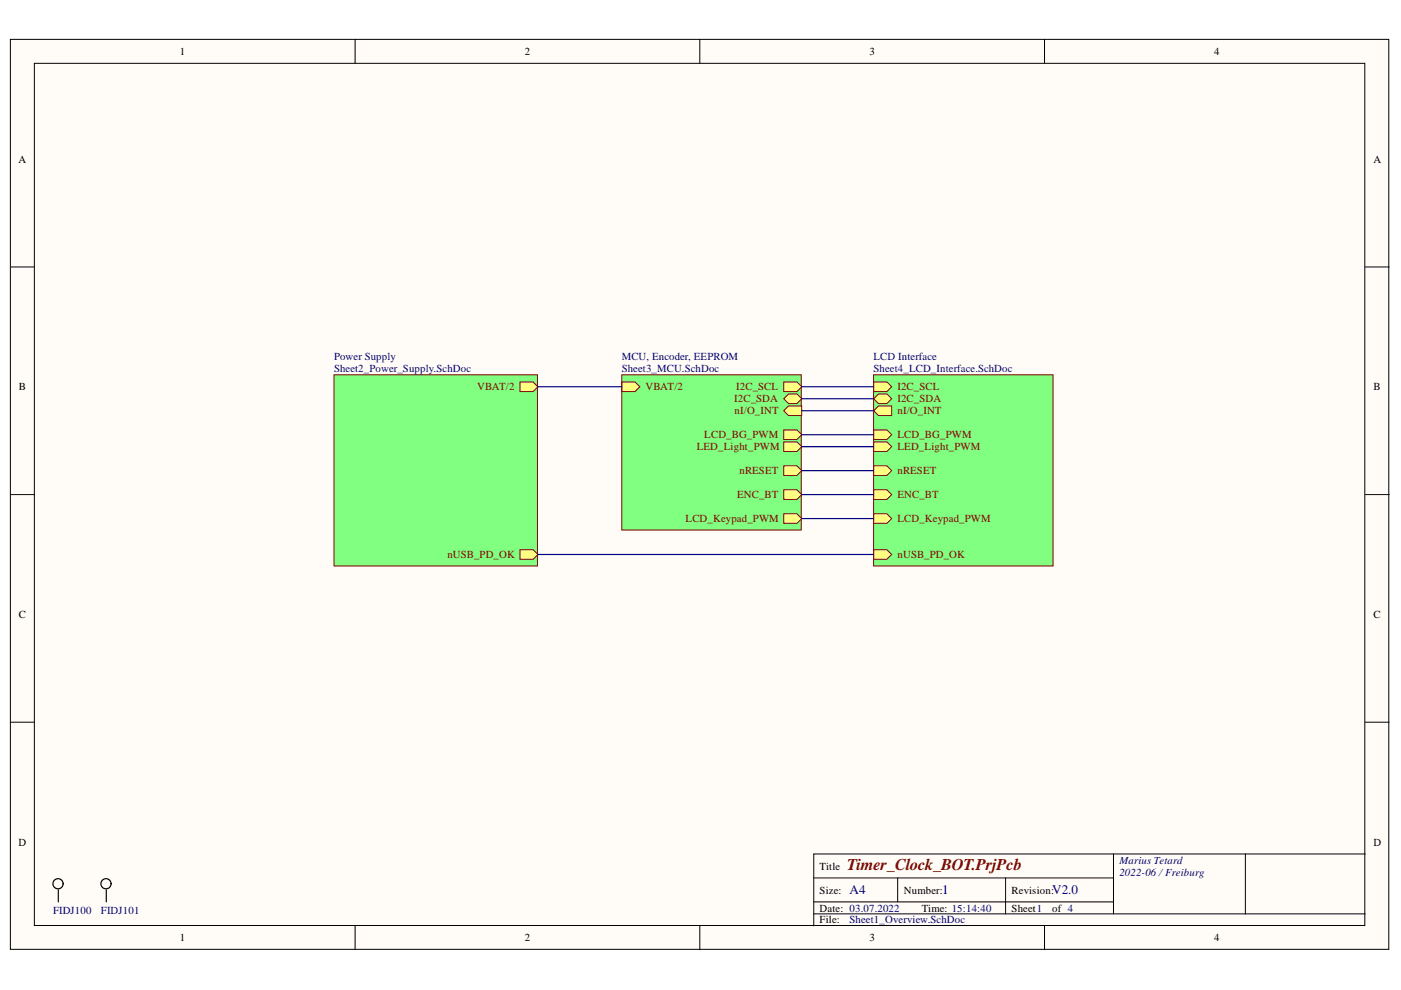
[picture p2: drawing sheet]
<svg xmlns="http://www.w3.org/2000/svg" width="297mm" height="210mm" viewBox="0 0 297 210" stroke-linecap="round" stroke-linejoin="round" font-family="sans-serif">
<g fill="#fffcf8" stroke="#000" stroke-width=".21">
<path d="M2.2 8.3h292.2v193h-292.2z"/>
<path d="M7.3 13.4h282.1v182.8h-282.1z"/>
</g>
<g fill="none" stroke="#000" stroke-width=".21">
<path d="M75.3 8.3v5.1M148.4 8.3v5.1M221.5 8.3v5.1M2.2 56.6h5.1M289.5 56.6h5.1M2.2 104.9h5.1M289.5 104.9h5.1M2.2 153.1h5.1M289.5 153.1h5.1M75.3 196.3v5.1M148.4 196.3v5.1M172.5 186.1h63.6"/>
<path d="M172.5 193.8h117M172.5 191.2h63.6M190.3 186.1v5.1M213.2 186.1v7.7M221.5 196.3v5.1M236.1 181.1v12.7M264 181.1h-91.5v15.2M289.5 181.1h-25.5v12.7"/>
</g>
<path d="M70.8 79.5h43.2v40.5h-43.2z" fill="#80ff80" stroke="#800000" stroke-width=".21"/>
<g fill="#ffff80" stroke="#800000" stroke-width=".21">
<path d="M110.2 116.5h2.8l1.1 1.1-1.1 1h-2.8z" fill-rule="evenodd"/>
<path d="M110.2 81h2.8l1.1 1-1.1 1h-2.8z" fill-rule="evenodd"/>
</g>
<path d="M131.8 79.5h38.1v32.9h-38.1z" fill="#80ff80" stroke="#800000" stroke-width=".21"/>
<g fill="#ffff80" stroke="#800000" stroke-width=".21">
<path d="M166.2 87.1l1-1h2.8v2h-2.8z" fill-rule="evenodd"/>
<path d="M166.2 81h2.8l1 1-1 1h-2.8z" fill-rule="evenodd"/>
<path d="M166.2 91.1h2.8l1 1.1-1 1h-2.8z" fill-rule="evenodd"/>
<path d="M166.2 93.7h2.8l1 1-1 1h-2.8z" fill-rule="evenodd"/>
<path d="M166.2 84.5l1-1h1.8l1 1-1 1.1h-1.8z" fill-rule="evenodd"/>
<path d="M131.9 81h2.7l1.1 1-1.1 1h-2.7z" fill-rule="evenodd"/>
<path d="M166.2 108.9h2.8l1 1-1 1.1h-2.8z" fill-rule="evenodd"/>
<path d="M166.2 98.8h2.8l1 1-1 1h-2.8z" fill-rule="evenodd"/>
<path d="M166.2 103.8h2.8l1 1.1-1 1h-2.8z" fill-rule="evenodd"/>
</g>
<path d="M185.2 79.5h38.1v40.5h-38.1z" fill="#80ff80" stroke="#800000" stroke-width=".21"/>
<g fill="#ffff80" stroke="#800000" stroke-width=".21">
<path d="M185.2 87.1l1.1-1h2.8v2h-2.8z" fill-rule="evenodd"/>
<path d="M185.2 81h2.8l1.1 1-1.1 1h-2.8z" fill-rule="evenodd"/>
<path d="M185.2 91.1h2.8l1.1 1.1-1.1 1h-2.8z" fill-rule="evenodd"/>
<path d="M185.2 98.8h2.8l1.1 1-1.1 1h-2.8z" fill-rule="evenodd"/>
<path d="M185.2 93.7h2.8l1.1 1-1.1 1h-2.8z" fill-rule="evenodd"/>
<path d="M185.2 84.5l1.1-1h1.7l1.1 1-1.1 1.1h-1.7z" fill-rule="evenodd"/>
<path d="M185.2 103.8h2.8l1.1 1.1-1.1 1h-2.8z" fill-rule="evenodd"/>
<path d="M185.2 108.9h2.8l1.1 1-1.1 1.1h-2.8z" fill-rule="evenodd"/>
<path d="M185.2 116.5h2.8l1.1 1.1-1.1 1h-2.8z" fill-rule="evenodd"/>
</g>
<path d="M114.1 82h17.8M170 87.1h15.2M170 82h15.2M170 92.2h15.2M170 94.7h15.2M170 84.5h15.2M170 99.8h15.2M114.1 117.6h71.1M170 104.9h15.2M170 109.9h15.2" fill="none" stroke="#000080" stroke-width=".25"/>
<g fill="none" stroke="#000" stroke-width=".25">
<path d="M12.4 188.7v2.5M22.5 188.7v2.5"/>
<circle cx="12.3" cy="187.4" r="1.08"/>
<circle cx="22.5" cy="187.4" r="1.08"/>
</g>
<text font-size="3.5" fill="#800000" x="179.6" y="184.4">Timer_Clock_BOT.PrjPcb</text>
<g font-size="2.8" fill="#000080">
<text x="180.1" y="189.6">A4</text>
<text x="199.8" y="189.6">1</text>
<text x="223.1" y="189.6">V2.0</text>
</g>
<g font-size="2.3">
<text x="38.2" y="11.7">1</text>
<text x="111.3" y="11.7">2</text>
<text x="184.4" y="11.7">3</text>
<text x="257.5" y="11.7">4</text>
<text x="3.9" y="34.5">A</text>
<text x="291.2" y="34.5">A</text>
<text x="4" y="82.8">B</text>
<text x="291.2" y="82.8">B</text>
<text x="4" y="131">C</text>
<text x="291.2" y="131">C</text>
<text x="3.9" y="179.3">D</text>
<text x="291.2" y="179.3">D</text>
<text x="173.8" y="184.4">Title</text>
<text x="173.8" y="189.5">Size:</text>
<text x="191.6" y="189.5">Number:</text>
<text x="214.5" y="189.5">Revision:</text>
<text x="173.8" y="193.3">Date: 03.07.2022</text>
<text x="173.8" y="195.8">File:</text>
<text x="195.4" y="193.3">Time: 15:14:40</text>
<text x="214.5" y="193.3">Sheet1</text>
<text x="223.1" y="193.3">of 4</text>
<text x="38.2" y="199.6">1</text>
<text x="111.3" y="199.6">2</text>
<text x="184.4" y="199.6">3</text>
<text x="257.5" y="199.6">4</text>
</g>
<g font-size="2.3" fill="#000080">
<text x="70.8" y="76.4">Power Supply</text>
<text x="131.8" y="76.4">MCU, Encoder, EEPROM</text>
<text x="185.2" y="76.4">LCD Interface</text>
<text x="70.8" y="79">Sheet2_Power_Supply.SchDoc</text>
<text x="131.8" y="79">Sheet3_MCU.SchDoc</text>
<text x="185.2" y="79">Sheet4_LCD_Interface.SchDoc</text>
<text x="237.3" y="183.1">Marius Tetard</text>
<text x="237.3" y="185.7">2022-06 /Freiburg</text>
<text x="11.3" y="193.8">FIDJ100</text>
<text x="21.4" y="193.8">FIDJ101</text>
<text x="180.1" y="195.8">Sheet1_Overview.SchDoc</text>
</g>
<g font-size="2.3" fill="#800000">
<text x="101.2" y="82.8">VBAT/2</text>
<text x="136.9" y="82.8">VBAT/2</text>
<text x="156.1" y="82.8">I2C_SCL</text>
<text x="190.3" y="82.8">I2C_SCL</text>
<text x="155.7" y="85.3">I2C_SDA</text>
<text x="155.8" y="87.8">nI/O_INT</text>
<text x="190.3" y="87.8">nI/O_INT</text>
<text x="190.3" y="85.3">I2C_SDA</text>
<text x="147.7" y="95.4">LED_Light_PWM</text>
<text x="149.3" y="92.9">LCD_BG_PWM</text>
<text x="190.3" y="92.9">LCD_BG_PWM</text>
<text x="190.3" y="95.4">LED_Light_PWM</text>
<text x="156.8" y="100.5">nRESET</text>
<text x="190.3" y="100.5">nRESET</text>
<text x="156.3" y="105.7">ENC_BT</text>
<text x="190.3" y="105.7">ENC_BT</text>
<text x="145.4" y="110.8">LCD_Keypad_PWM</text>
<text x="190.3" y="110.8">LCD_Keypad_PWM</text>
<text x="94.8" y="118.4">nUSB_PD_OK</text>
<text x="190.3" y="118.4">nUSB_PD_OK</text>
</g>
</svg>
